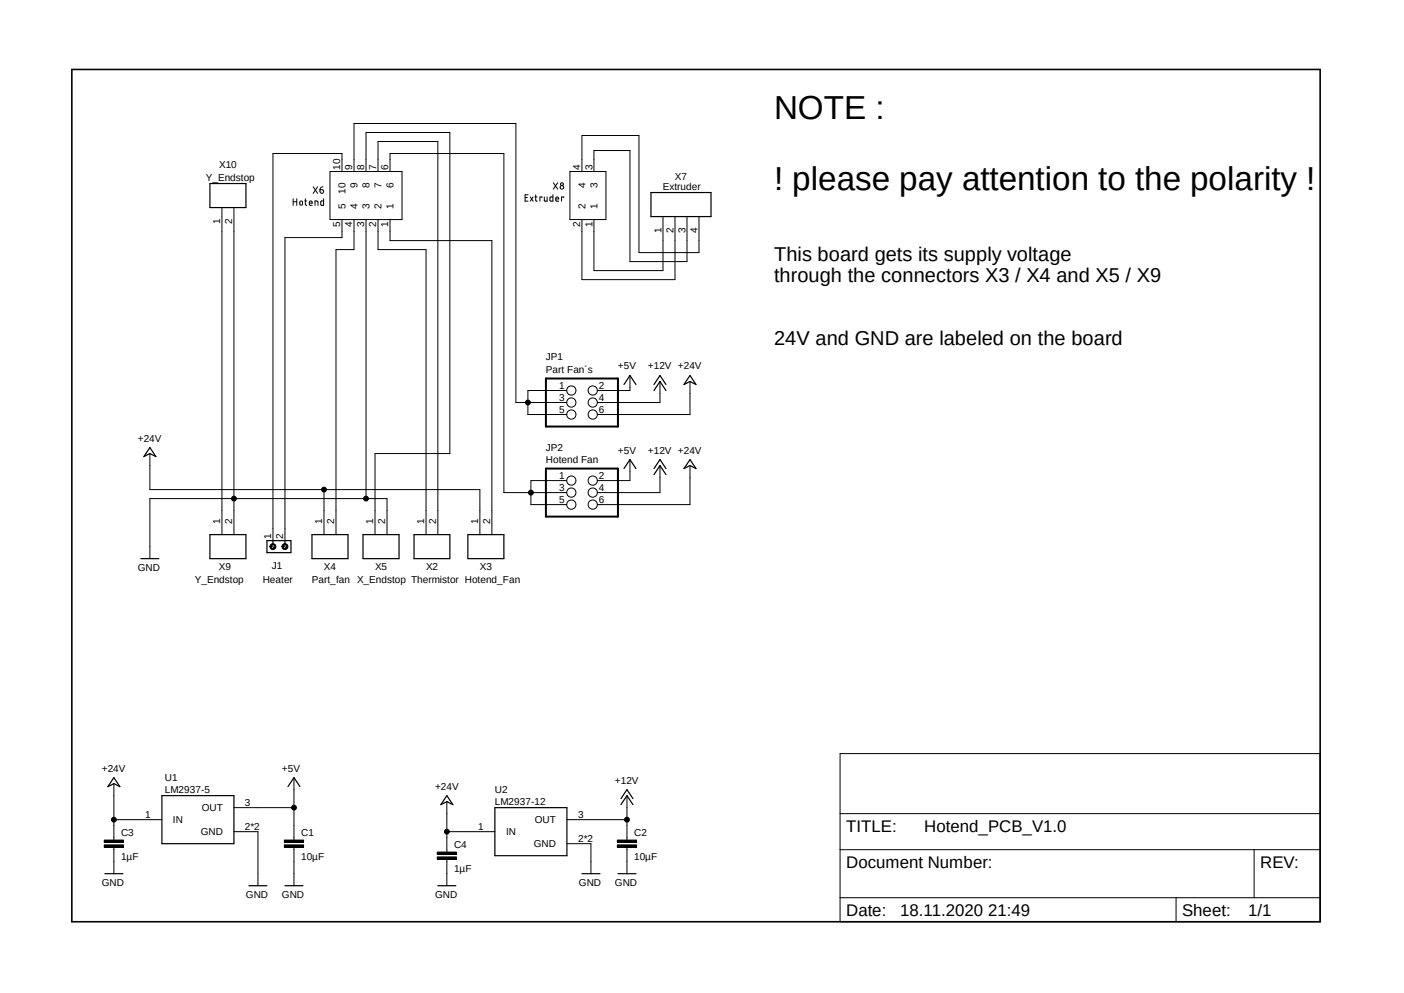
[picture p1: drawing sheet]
<svg xmlns="http://www.w3.org/2000/svg" width="297mm" height="210mm" viewBox="0 0 297 210" stroke-linecap="round" stroke-linejoin="round" font-family="sans-serif">
<path d="M14.7 14.4l267.6 181.1M282.3 14.4l-267.6 181.1" fill="none" stroke="#fff" stroke-width=".21"/>
<g fill="none" stroke="#000" stroke-width=".21">
<path d="M66.3 39.5l.9 1.4M67.2 39.5l-.9 1.4M68.3 39.5l-.5 .3-.1 .3M69.8 36.3h15.2v10.1h-15.2zM72.3 36.3v-3.8h-14.6v81.8M74.9 36.3v-10.2h34.2v59h10.8M77.4 36.3v-8.3h17.8v67.9h-15.9v17.2M80 36.3v-6.4h12.6v83.2M82.5 36.3v-3.8h24.1v71.7h13.3M117.1 38.7l.9 1.3M118 38.7l-.9 1.3M120.6 36.3h7.6v10.1h-7.6z"/>
<path d="M123.1 36.3v-7.6h12.1v24.7h12.7v-7.6M125.6 36.3v-4.5h7.7v23.5h12v-9.5M46.9 43.9v69.2M49.5 43.9v69.2M62 42v1.4M62 42.7h.8M62.8 42v1.4M63.5 42.6l.1-.1 .4 .1v.7h-.5zM64.5 42.5h.4M64.6 42v1.2l.3 .2M65.4 43h.6v-.4l-.2-.1-.3 .1-.1 .7 .6 .1M66.6 43.4v-.9l.6 .1 .1 .8"/>
<path d="M67.7 40.1h.5a.38 .38 0 0 1 .2 .5 .38 .38 0 0 1-.5 .3l-.2-.2zM68.5 42v1.4h-.6v-.8l.6-.1M72.3 46.4v3.8h-12v64.1M74.9 46.4v6.4h-3.8v60.3M77.4 46.4v59.1M80 46.4v6.4h10.1v60.3M82.5 46.4v4.5h21.6v62.2M111.1 41.8h.4M111.7 41.2h-.6v1.3h.6M112.2 41.7l.6 .8M112.8 41.7l-.6 .8M113.2 41.7h.4"/>
<path d="M113.3 41.2v1.1l.3 .2M114.6 41.8v-.1h-.4v.8M115.1 41.7l.1 .8h.5v-.8M117 41.2v1.3h-.5l-.1-.8h.6M117.6 42.1h.6l-.2-.4-.4 .1v.5l.1 .2h.5M119.3 41.8v-.1h-.5v.8M140.3 45.8v11.4h-14.7v-10.8M142.8 45.8v13.3h-19.7v-12.7M133.3 79.4v3.2h-6.9M31.7 95.9v7.6h69.8v9.6M119.9 82.6h-8.2v5.1h8.2M133.3 97.2v4.4h-6.9"/>
<path d="M139.6 80.7v4.4h-13.2M139.6 98.5v5.7h-13.2M146 80.7v7h-19.6M146 98.5v8.2h-19.6M57.2 115.3a.64 .64 0 0 1 1-.1 .64 .64 0 0 1-.2 1 .64 .64 0 0 1-.9-.6h.3v-.2a.39 .39 0 0 1 .5-.1 .39 .39 0 0 1 .2 .5l-.2 .2h-.4l-.1-.4h-.3zM57.5 115.4l.5 .5M59.7 115.3a.64 .64 0 0 1 1.1-.1 .64 .64 0 0 1-.3 1 .64 .64 0 0 1-.9-.6h.3v-.2a.38 .38 0 0 1 .6-.1 .38 .38 0 0 1 .1 .5 .38 .38 0 0 1-.5 .2l-.2-.4h-.3zM60 115.4l.5 .5M68.5 103.5v9.6M81.9 113.1v-7.6h-50.2v12.7M119.9 101.6h-7.6v5.1h7.6M177.7 159.4h101.6v35.5h-101.6z"/>
<path d="M22.1 178.7h4v.5h-4zM22.1 177.7h4v.5h-4zM24.1 173.4h10.1M24.1 165.7v12M24.1 179.2v5.6M49.5 170.8h12.7M49.5 175.9h5.1v11.4M60.2 178.7h4v.5h-4zM60.2 177.7h4v.5h-4zM62.2 164.5v13.2M62.2 179.2v8.1M94.5 175.9h10.2"/>
<path d="M94.5 169.5v10.7M119.9 173.4h12.7M119.9 178.4h5.1v6.4M130.6 178.7h4.1v.5h-4.1zM130.6 177.7h4.1v.5h-4.1zM132.6 168.3v9.4M132.6 179.2v5.6M177.7 179.7h101.6M177.7 172.1h101.6M265.3 179.7v10.2M92.5 181.2h4.1v.5h-4.1zM92.5 180.2h4.1v.5h-4.1z"/>
<path d="M94.5 181.7v5.6M177.7 189.9h101.6M248.8 189.9v5"/>
<circle cx="118.9" cy="39.6" r=".39"/>
<circle cx="118.9" cy="38.9" r=".3"/>
<circle cx="111.7" cy="85.1" r=".51"/>
<circle cx="120.9" cy="85.1" r=".98"/>
<circle cx="120.9" cy="87.7" r=".98"/>
<circle cx="120.9" cy="82.6" r=".98"/>
<circle cx="125.4" cy="85.1" r=".98"/>
<circle cx="125.4" cy="87.7" r=".98"/>
<circle cx="125.4" cy="82.6" r=".98"/>
<circle cx="49.5" cy="105.5" r=".51"/>
<circle cx="68.5" cy="103.5" r=".51"/>
<circle cx="77.4" cy="105.5" r=".51"/>
<circle cx="112.3" cy="104.2" r=".51"/>
<circle cx="120.9" cy="101.6" r=".98"/>
<circle cx="120.9" cy="104.2" r=".98"/>
<circle cx="120.9" cy="106.7" r=".98"/>
<circle cx="125.4" cy="101.6" r=".98"/>
<circle cx="125.4" cy="106.7" r=".98"/>
<circle cx="125.4" cy="104.2" r=".98"/>
<circle cx="24.1" cy="173.4" r=".51"/>
<circle cx="62.2" cy="170.8" r=".51"/>
<circle cx="94.5" cy="175.9" r=".51"/>
<circle cx="132.6" cy="173.4" r=".51"/>
</g>
<path d="M15.2 14.7h264.1v180.2h-264.1z" fill="none" stroke="#000" stroke-width=".34"/>
<g fill="none" stroke="#000" stroke-width=".25">
<path d="M44.4 38.8h7.6v5.1h-7.6zM137.7 40.7h12.7v5.1h-12.7zM146 79.4l1.2 1.9-1.2-.6-1.3 .6zM31.7 94.7l1.3 1.9-1.3-.7-1.3 .7zM132 81.3l1.3-1.9 1.2 1.9M132 99.1l1.3-1.9 1.2 1.9M138.3 82.6l1.3-1.9 1.3 1.9M138.3 81.3l1.3-1.9 1.3 1.9M138.3 99.1l1.3-1.9 1.3 1.9M146 97.2l1.2 1.9-1.2-.6-1.3 .6zM29.8 118.2h3.8M44.4 113.1h7.6v5.1h-7.6z"/>
<path d="M56.5 114.3h5.1v2.6h-5.1zM57.7 114.3v.8M60.3 114.3v.8M66 113.1h7.6v5.1h-7.6zM76.8 113.1h7.6v5.1h-7.6zM87.6 113.1h7.6v5.1h-7.6zM99 113.1h7.6v5.1h-7.6zM138.3 100.4l1.3-1.9 1.3 1.9M24.1 164.5l1.3 1.9-1.3-.7-1.3 .7zM34.2 168.3h15.3v10.1h-15.3zM60.9 166.4l1.3-1.9 1.3 1.9M94.5 168.3l1.3 1.9-1.3-.7-1.2 .7z"/>
<path d="M104.7 170.8h15.2v10.2h-15.2zM131.4 170.2l1.2-1.9 1.3 1.9M131.4 168.9l1.2-1.9 1.3 1.9M22.2 184.8h3.8M52.7 187.3h3.8M60.3 187.3h3.8M92.6 187.3h3.8M123.1 184.8h3.8M130.7 184.8h3.8"/>
</g>
<g fill="#000">
<path d="M57.2 115.3a.64 .64 0 0 1 1-.1 .64 .64 0 0 1-.2 1 .64 .64 0 0 1-.9-.6h.3v-.2a.39 .39 0 0 1 .5-.1 .39 .39 0 0 1 .2 .5l-.2 .2h-.4l-.1-.4h-.3z" fill-rule="evenodd"/>
<path d="M59.7 115.3a.64 .64 0 0 1 1.1-.1 .64 .64 0 0 1-.3 1 .64 .64 0 0 1-.9-.6h.3v-.2a.38 .38 0 0 1 .6-.1 .38 .38 0 0 1 .1 .5 .38 .38 0 0 1-.5 .2l-.2-.4h-.3z" fill-rule="evenodd"/>
<path d="M22.1 178.7h4v.5h-4z" fill-rule="evenodd"/>
<path d="M22.1 177.7h4v.5h-4z" fill-rule="evenodd"/>
<path d="M60.2 178.7h4v.5h-4z" fill-rule="evenodd"/>
<path d="M60.2 177.7h4v.5h-4z" fill-rule="evenodd"/>
<path d="M130.6 178.7h4.1v.5h-4.1z" fill-rule="evenodd"/>
<path d="M130.6 177.7h4.1v.5h-4.1z" fill-rule="evenodd"/>
<path d="M92.5 181.2h4.1v.5h-4.1z" fill-rule="evenodd"/>
<path d="M92.5 180.2h4.1v.5h-4.1z" fill-rule="evenodd"/>
<circle cx="111.7" cy="85.1" r=".51"/>
<circle cx="49.5" cy="105.5" r=".51"/>
<circle cx="68.5" cy="103.5" r=".51"/>
<circle cx="77.4" cy="105.5" r=".51"/>
<circle cx="112.3" cy="104.2" r=".51"/>
<circle cx="24.1" cy="173.4" r=".51"/>
<circle cx="62.2" cy="170.8" r=".51"/>
<circle cx="94.5" cy="175.9" r=".51"/>
<circle cx="132.6" cy="173.4" r=".51"/>
</g>
<path d="M115.5 80.1h15.2v10.1h-15.2zM115.5 99.1h15.2v10.2h-15.2z" fill="none" stroke="#000" stroke-width=".42"/>
<g font-size="7">
<text x="163.7" y="25.1">NOTE :</text>
<text x="163.7" y="40.1">! please pay attention to the polarity !</text>
</g>
<g font-size="4.2">
<text x="163.7" y="55.1">This board gets its supply voltage</text>
<text x="163.7" y="59.6">through the connectors X3 / X4 and X5 / X9</text>
<text x="163.7" y="73.1">24V and GND are labeled on the board</text>
</g>
<g font-size="3.6">
<text x="179" y="175.9">TITLE:</text>
<text x="195.5" y="175.9">Hotend_PCB_V1.0</text>
<text x="179" y="183.5">Document Number:</text>
<text x="266.6" y="183.5">REV:</text>
<text x="179" y="193.7">Date:</text>
<text x="190.4" y="193.7">18.11.2020 21:49</text>
<text x="250.1" y="193.7">Sheet:</text>
<text x="264" y="193.7">1/1</text>
</g>
<g font-size="2.1">
<text x="46.4" y="35.5">X10</text>
<text x="72" y="35.9" transform="rotate(-90 72 35.9)">10</text>
<text x="74.5" y="35.9" transform="rotate(-90 74.5 35.9)">9</text>
<text x="77" y="35.9" transform="rotate(-90 77 35.9)">8</text>
<text x="79.6" y="35.9" transform="rotate(-90 79.6 35.9)">7</text>
<text x="82.1" y="35.9" transform="rotate(-90 82.1 35.9)">6</text>
<text x="122.8" y="35.9" transform="rotate(-90 122.8 35.9)">4</text>
<text x="125.3" y="35.9" transform="rotate(-90 125.3 35.9)">3</text>
<text x="43.6" y="38.2">Y_Endstop</text>
<text x="73.1" y="41" transform="rotate(-90 73.1 41)">10</text>
<text x="75.7" y="39.8" transform="rotate(-90 75.7 39.8)">9</text>
<text x="78.2" y="39.8" transform="rotate(-90 78.2 39.8)">8</text>
<text x="80.7" y="39.8" transform="rotate(-90 80.7 39.8)">7</text>
<text x="83.3" y="39.8" transform="rotate(-90 83.3 39.8)">6</text>
<text x="123.9" y="39.8" transform="rotate(-90 123.9 39.8)">4</text>
<text x="126.4" y="39.8" transform="rotate(-90 126.4 39.8)">3</text>
<text x="140.3" y="40.1">Extruder</text>
<text x="142.8" y="38.1">X7</text>
<text x="46.6" y="47.4" transform="rotate(-90 46.6 47.4)">1</text>
<text x="49.1" y="47.4" transform="rotate(-90 49.1 47.4)">2</text>
<text x="72" y="48" transform="rotate(-90 72 48)">5</text>
<text x="73.1" y="44.1" transform="rotate(-90 73.1 44.1)">5</text>
<text x="74.5" y="48" transform="rotate(-90 74.5 48)">4</text>
<text x="75.7" y="44.1" transform="rotate(-90 75.7 44.1)">4</text>
<text x="77" y="48" transform="rotate(-90 77 48)">3</text>
<text x="78.2" y="44.1" transform="rotate(-90 78.2 44.1)">3</text>
<text x="79.6" y="48" transform="rotate(-90 79.6 48)">2</text>
<text x="80.7" y="44.1" transform="rotate(-90 80.7 44.1)">2</text>
<text x="82.1" y="48" transform="rotate(-90 82.1 48)">1</text>
<text x="83.3" y="44.1" transform="rotate(-90 83.3 44.1)">1</text>
<text x="122.8" y="48" transform="rotate(-90 122.8 48)">2</text>
<text x="123.9" y="44.1" transform="rotate(-90 123.9 44.1)">2</text>
<text x="125.3" y="48" transform="rotate(-90 125.3 48)">1</text>
<text x="126.4" y="44.1" transform="rotate(-90 126.4 44.1)">1</text>
<text x="139.9" y="49.3" transform="rotate(-90 139.9 49.3)">1</text>
<text x="142.5" y="49.3" transform="rotate(-90 142.5 49.3)">2</text>
<text x="145" y="49.3" transform="rotate(-90 145 49.3)">3</text>
<text x="147.5" y="49.3" transform="rotate(-90 147.5 49.3)">4</text>
<text x="115.5" y="76.2">JP1</text>
<text x="115.5" y="78.8">Part Fan´s</text>
<text x="118.3" y="82.3">1</text>
<text x="126.7" y="82.3">2</text>
<text x="130.7" y="78.1">+5V</text>
<text x="137.1" y="78.1">+12V +24V</text>
<text x="118.3" y="84.8">3</text>
<text x="118.3" y="87.3">5</text>
<text x="126.7" y="84.8">4</text>
<text x="126.7" y="87.3">6</text>
<text x="29.2" y="93.4">+24V</text>
<text x="115.5" y="95.3">JP2</text>
<text x="130.7" y="95.9">+5V</text>
<text x="137.1" y="95.9">+12V +24V</text>
<text x="115.5" y="97.8">Hotend Fan</text>
<text x="118.3" y="101.3">1</text>
<text x="126.7" y="101.3">2</text>
<text x="118.3" y="103.8">3</text>
<text x="118.3" y="106.4">5</text>
<text x="126.7" y="103.8">4</text>
<text x="126.7" y="106.4">6</text>
<text x="46.6" y="110.7" transform="rotate(-90 46.6 110.7)">1</text>
<text x="49.1" y="110.7" transform="rotate(-90 49.1 110.7)">2</text>
<text x="68.2" y="110.7" transform="rotate(-90 68.2 110.7)">1</text>
<text x="70.7" y="110.7" transform="rotate(-90 70.7 110.7)">2</text>
<text x="79" y="110.7" transform="rotate(-90 79 110.7)">1</text>
<text x="81.5" y="110.7" transform="rotate(-90 81.5 110.7)">2</text>
<text x="89.7" y="110.7" transform="rotate(-90 89.7 110.7)">1</text>
<text x="92.3" y="110.7" transform="rotate(-90 92.3 110.7)">2</text>
<text x="101.2" y="110.7" transform="rotate(-90 101.2 110.7)">1</text>
<text x="103.7" y="110.7" transform="rotate(-90 103.7 110.7)">2</text>
<text x="57.4" y="114" transform="rotate(-90 57.4 114)">1</text>
<text x="59.9" y="114" transform="rotate(-90 59.9 114)">2</text>
<text x="29.2" y="120.7">GND</text>
<text x="41.2" y="123.2">Y_Endstop</text>
<text x="46.3" y="120.6">X9</text>
<text x="55.6" y="123.3">Heater</text>
<text x="57.5" y="120.4">J1</text>
<text x="66" y="123.2">Part_fan</text>
<text x="68.5" y="120.6">X4</text>
<text x="75.5" y="123.2">X_Endstop Thermistor Hotend_Fan</text>
<text x="79.3" y="120.6">X5</text>
<text x="90.1" y="120.6">X2</text>
<text x="101.5" y="120.6">X3</text>
<text x="21.5" y="163.2">+24V</text>
<text x="34.9" y="167.6">LM2937-5</text>
<text x="34.9" y="165.1">U1</text>
<text x="59.6" y="163.2">+5V</text>
<text x="92" y="167">+24V</text>
<text x="104.7" y="167.6">U2</text>
<text x="130.1" y="165.7">+12V</text>
<text x="30.7" y="173">1</text>
<text x="42.7" y="171.6">OUT</text>
<text x="51.8" y="170.5">3</text>
<text x="104.7" y="170.2">LM2937-12</text>
<text x="122.3" y="173">3</text>
<text x="25.6" y="176.8">C3</text>
<text x="36.6" y="174.1">IN</text>
<text x="42.5" y="176.7">GND</text>
<text x="51.8" y="175.6">2*2</text>
<text x="63.7" y="176.8">C1</text>
<text x="96.1" y="179.3">C4</text>
<text x="101.2" y="175.6">1</text>
<text x="107.1" y="176.7">IN</text>
<text x="112.9" y="179.2">GND</text>
<text x="113.1" y="174.1">OUT</text>
<text x="122.3" y="178.1">2*2</text>
<text x="134.2" y="176.8">C2</text>
<text x="25.6" y="181.9">1µF</text>
<text x="63.7" y="181.9">10µF</text>
<text x="96.1" y="184.4">1µF</text>
<text x="134.2" y="181.9">10µF</text>
<text x="21.5" y="187.3">GND</text>
<text x="52" y="189.9">GND</text>
<text x="59.6" y="189.9">GND</text>
<text x="92" y="189.9">GND</text>
<text x="122.5" y="187.3">GND</text>
<text x="130.1" y="187.3">GND</text>
</g>
</svg>
